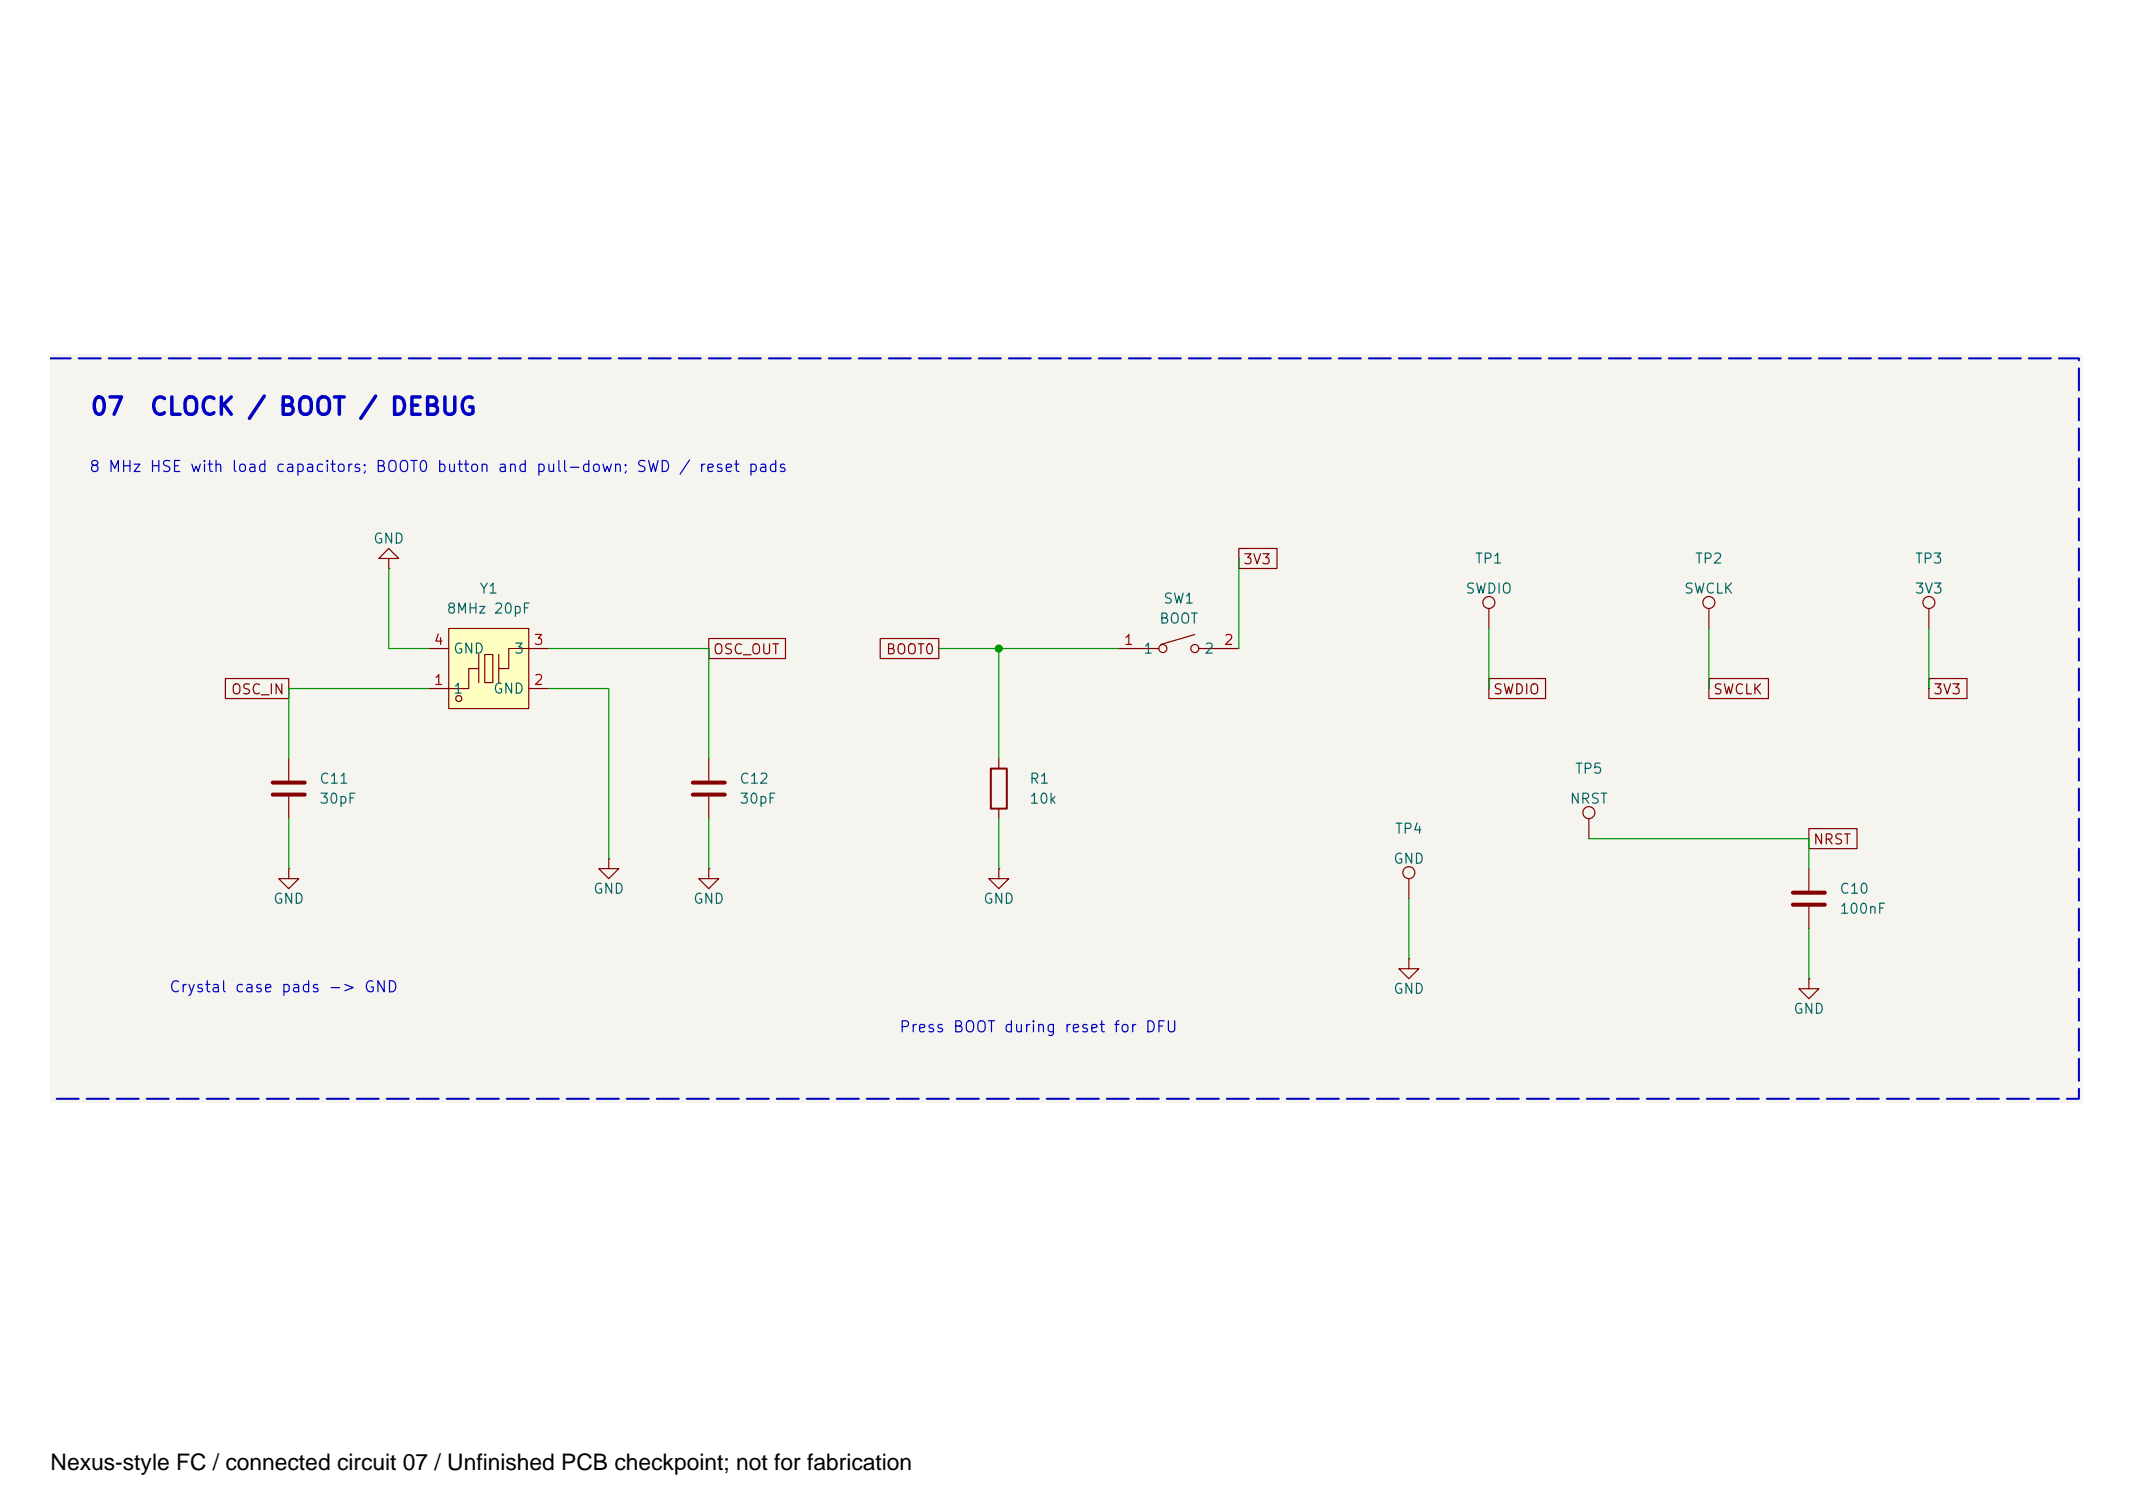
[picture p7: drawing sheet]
<svg xmlns="http://www.w3.org/2000/svg" width="297mm" height="210mm" viewBox="0 0 297 210" stroke-linecap="round" stroke-linejoin="round" font-family="sans-serif">
<path d="M7 49.3h283v104.3h-283z" fill="#f5f4ef" stroke="#f5f4ef" stroke-width=".14"/>
<g fill="none" stroke="#840000" stroke-width=".17">
<path d="M54.1 77.7h1.4l-1.4-1.4-1.4 1.4h1.4v1.4M54.1 79.1h.1M155.8 90.3h5.6M166.4 88.3l-4.7 1.4M166.9 90.3h5.6M268.6 84.7v2.8M40.2 105.6v3.1M40.2 110.9v3M84.8 119.5v1.4h1.4l-1.4 1.4-1.4-1.4h1.4M84.8 119.5h.1M221.3 113.9v2.8M40.2 120.9v1.4h1.4l-1.4 1.4-1.4-1.4h1.4"/>
<path d="M40.2 120.9h.1M98.7 120.9v1.4h1.4l-1.4 1.4-1.4-1.4h1.4M98.7 120.9h.1M139.1 120.9v1.4h1.4l-1.4 1.4-1.4-1.4h1.4M139.1 120.9h.1M196.2 133.4v1.4h1.4l-1.4 1.4-1.4-1.4h1.4M196.2 133.4h.1M196.2 122.3v2.8M251.9 136.2v1.4h1.4l-1.4 1.4-1.4-1.4h1.4M251.9 136.2h.1M251.9 120.9v3.1M251.9 126.2v3.1"/>
<circle cx="161.9" cy="90.3" r=".56"/>
<circle cx="166.4" cy="90.3" r=".56"/>
<circle cx="268.6" cy="83.9" r=".84"/>
<circle cx="221.3" cy="113.1" r=".84"/>
<circle cx="196.2" cy="121.5" r=".84"/>
</g>
<path d="M38 108.9h4.4M38 110.6h4.4M249.7 124.3h4.4M249.7 125.9h4.4" fill="none" stroke="#840000" stroke-width=".56"/>
<g fill="#ffffc2">
<path d="M62.5 87.5h11.1v11.1h-11.1z"/>
<path d="M67.5 91.1h1.1v3.9h-1.1z"/>
</g>
<g fill="none" stroke="#840000" stroke-width=".17">
<path d="M172.5 76.3h5.3v2.8h-5.3zM31.4 94.4h8.8v2.8h-8.8zM59.7 90.3h2.8M62.5 87.5h11.1v11.1h-11.1zM66.7 93.1h-1.4v2.7h-5.6M66.7 91.1v3.9M67.5 91.1h1.1v3.9h-1.1zM69.5 91.1v3.9M73.6 95.8h2.8M76.4 90.3h-5.6v2.8h-1.3M98.7 88.9h10.7v2.8h-10.7zM122.6 88.9h8.1v2.8h-8.1z"/>
<path d="M207.3 94.4h7.9v2.8h-7.9zM207.3 84.7v2.8M238 94.4h8.3v2.8h-8.3zM238 84.7v2.8M268.6 94.4h5.3v2.8h-5.3zM98.7 105.6v3.1M98.7 110.9v3M139.1 105.6v1.4M139.1 112.6v1.3M251.9 115.3h6.7v2.8h-6.7z"/>
<circle cx="63.9" cy="97.2" r=".42"/>
<circle cx="207.3" cy="83.9" r=".84"/>
<circle cx="238" cy="83.9" r=".84"/>
</g>
<path d="M96.5 108.9h4.4M96.5 110.6h4.4" fill="none" stroke="#840000" stroke-width=".56"/>
<path d="M138 107h2.2v5.6h-2.2z" fill="none" stroke="#840000" stroke-width=".28"/>
<g fill="none" stroke="#009600" stroke-width=".17">
<path d="M54.1 79.1v11.2h5.6M172.5 77.7v12.6M59.7 95.8h-19.5v9.8M76.4 90.3h22.3v15.3M76.4 95.8h8.4v23.7M130.7 90.3h25.1M139.1 90.3v15.3M207.3 87.5v8.3M238 87.5v8.3M268.6 87.5v8.3M40.2 113.9v7M98.7 113.9v7"/>
<path d="M139.1 113.9v7M221.3 116.7h30.6v4.2M196.2 125.1v8.3M251.9 129.3v6.9"/>
</g>
<path d="M7 49.9h282.5v103h-282.5" fill="none" stroke="#0000c2" stroke-width=".28" stroke-dasharray="3.1 1.1"/>
<circle cx="139.1" cy="90.3" r=".5" fill="#009600" stroke="#009600" stroke-width=".14"/>
<text font-size="3.2" x="7.1" y="204.6">Nexus-style FC / connected circuit 07 / Unfinished PCB checkpoint; not for fabrication</text>
<g font-size="2.4" fill="#0000c2">
<text x="12.4" y="58.4">07</text>
<text x="20.7" y="58.4">CLOCK / BOOT / DEBUG</text>
</g>
<g font-size="1.5" fill="#0000c2">
<text x="12.3" y="66.1">8 MHz HSE with load capacitors; BOOT0 button and pull-down; SWD / reset pads</text>
<text x="23.5" y="138.5">Crystal case pads -&gt; GND</text>
<text x="125.1" y="144.1">Press BOOT during reset for DFU</text>
</g>
<g font-size="1.4" fill="#006464">
<text x="130.4" y="-.8" transform="rotate(-90 130.4 -.8)">P</text>
<text x="133.2" y="-.8" transform="rotate(-90 133.2 -.8)">V</text>
<text x="136" y="-.8" transform="rotate(-90 136 -.8)">V</text>
<text x="138.8" y="-.8" transform="rotate(-90 138.8 -.8)">P</text>
<text x="141.5" y="-.8" transform="rotate(-90 141.5 -.8)">P</text>
<text x="144.3" y="-.8" transform="rotate(-90 144.3 -.8)">P</text>
<text x="147.1" y="-.8" transform="rotate(-90 147.1 -.8)">P</text>
<text x="149.9" y="-.8" transform="rotate(-90 149.9 -.8)">P</text>
<text x="152.7" y="-.8" transform="rotate(-90 152.7 -.8)">P</text>
<text x="155.5" y="-.8" transform="rotate(-90 155.5 -.8)">P</text>
<text x="158.3" y="-.8" transform="rotate(-90 158.3 -.8)">P</text>
<text x="161" y="-.8" transform="rotate(-90 161 -.8)">P</text>
<text x="163.8" y="-.8" transform="rotate(-90 163.8 -.8)">P</text>
<text x="166.6" y="-.8" transform="rotate(-90 166.6 -.8)">V</text>
<text x="169.4" y="-.8" transform="rotate(-90 169.4 -.8)">V</text>
<text x="172.2" y="-.8" transform="rotate(-90 172.2 -.8)">V</text>
<text x="51.9" y="76">GND</text>
<text x="66.7" y="83">Y1</text>
<text x="204" y="83">SWDIO</text>
<text x="205.3" y="78.8">TP1</text>
<text x="234.4" y="83">SWCLK</text>
<text x="235.9" y="78.8">TP2</text>
<text x="266.6" y="83">3V3</text>
<text x="266.6" y="78.8">TP3</text>
<text x="62.1" y="85.8">8MHz 20pF</text>
<text x="161.3" y="87.1">BOOT</text>
<text x="161.9" y="84.4">SW1</text>
<text x="63" y="91.3">GND</text>
<text x="71.5" y="91.3">3</text>
<text x="159.1" y="91.3">1</text>
<text x="167.6" y="91.3">2</text>
<text x="63" y="96.9">1</text>
<text x="68.6" y="96.9">GND</text>
<text x="44.4" y="109.4">C11</text>
<text x="44.4" y="112.2">30pF</text>
<text x="102.9" y="109.4">C12</text>
<text x="102.9" y="112.2">30pF</text>
<text x="143.3" y="109.4">R1</text>
<text x="143.3" y="112.2">10k</text>
<text x="218.5" y="112.2">NRST</text>
<text x="219.2" y="108">TP5</text>
<text x="194.2" y="116.4">TP4</text>
<text x="82.5" y="124.8">GND</text>
<text x="193.9" y="120.6">GND</text>
<text x="256.1" y="124.8">C10</text>
<text x="37.9" y="126.1">GND</text>
<text x="96.4" y="126.1">GND</text>
<text x="136.8" y="126.1">GND</text>
<text x="256.1" y="127.5">100nF</text>
<text x="193.9" y="138.7">GND</text>
<text x="249.6" y="141.5">GND</text>
</g>
<g font-size="1.4" fill="#840000">
<text x="173" y="78.9">3V3</text>
<text x="99.2" y="91.4">OSC_OUT</text>
<text x="123.3" y="91.4">BOOT0</text>
<text x="32.1" y="97">OSC_IN</text>
<text x="207.8" y="97">SWDIO</text>
<text x="238.5" y="97">SWCLK</text>
<text x="269.1" y="97">3V3</text>
<text x="252.4" y="117.9">NRST</text>
</g>
<g font-size="1.4" fill="#a90000">
<text x="60.3" y="95.7">1</text>
<text x="60.3" y="90.1">4</text>
<text x="74.2" y="95.7">2</text>
<text x="74.2" y="90.1">3</text>
<text x="156.4" y="90.1">1</text>
<text x="170.3" y="90.1">2</text>
</g>
</svg>
